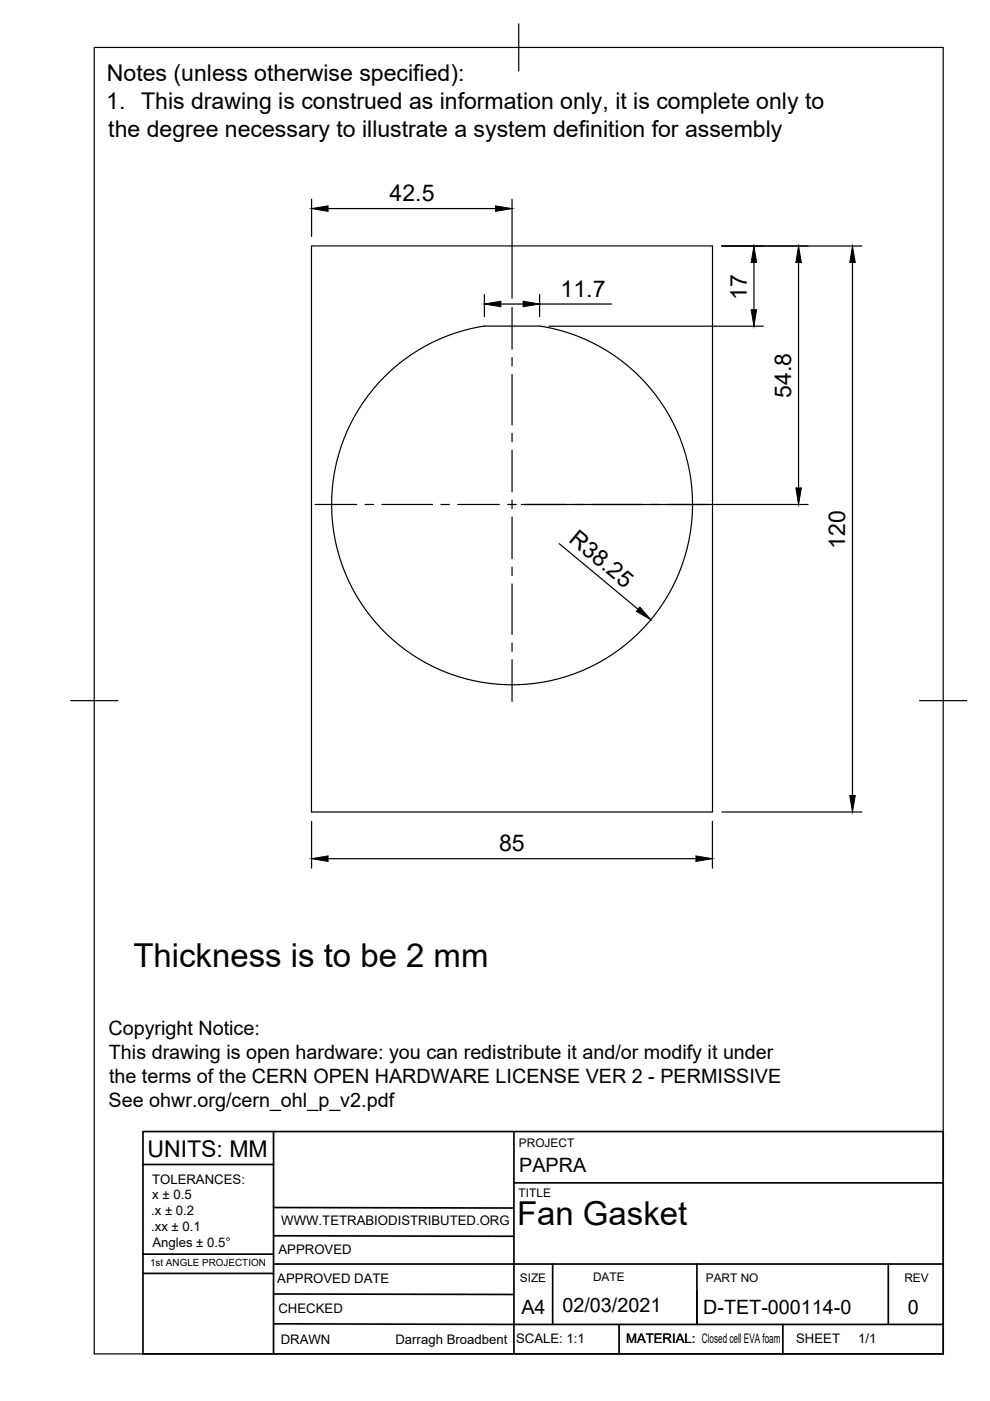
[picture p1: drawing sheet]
<svg xmlns="http://www.w3.org/2000/svg" width="210mm" height="297mm" viewBox="0 0 210 297" stroke-linecap="round" stroke-linejoin="round" font-family="sans-serif">
<!-- layer: Visible -->
<path d="M66 52.1h85.1v120.1h-85.1zM114.4 69.1a38.3 38.3 0 0 1 26.3 58.6 38.3 38.3 0 0 1-64.2 0 38.3 38.3 0 0 1 26.2-58.6h11.7" fill="none" stroke="#000" stroke-width=".25"/>
<!-- layer: Border -->
<path d="M20 10.1h180v276.9h-180zM110 5.1v10M15 148.6h10M195 148.6h10" fill="none" stroke="#000" stroke-width=".25"/>
<!-- layer: TitleBlock -->
<g fill="none" stroke="#000" stroke-width=".36">
<path d="M58 239.9v47.1M200 239.9h-169.7v47.1h169.7v-46.9M30.3 246.9h27.7M58 256l50.8 .1M109 250.8h90.9M109 240.1v46.9M30.3 265.9h27.7M30.3 270h27.7M58 268h142M58 274.3l50.9 .2M58 262l50.9 .1M117.2 268v12.8"/>
<path d="M147.8 268v12.8M188.3 268v12.8M58 280.7l142 .1M131.3 280.8v6.2M166 280.8v6.2"/>
</g>
<!-- layer: Dimensions -->
<g fill="none" stroke="#000" stroke-width=".25">
<path d="M66.1 42.2v8M69.6 44.2h35.5M108.6 42.2v21M153.1 52.2h29.7M159.9 55.7v10M169.3 55.7v47.7M180.7 55.7v113M102.7 62.4v4.7M106.2 64.5h4.7M114.4 62.4v4.7M114.4 64.5h15.3M116.4 69.2h45.4"/>
<path d="M110.6 107h60.7M118.6 115.3l16.7 13.9M66.1 174.1v10M151 174.1v10M153.1 172.2h29.7M69.6 182.1h78"/>
</g>
<g fill="#000" stroke="#000" stroke-width=".21">
<path d="M66.1 44.2l3.5-.5v1.1zM105.1 43.7l3.5 .5-3.5 .6zM159.9 52.2l.5 3.5h-1.1zM169.3 52.2l.6 3.5h-1.2zM180.7 52.2l.6 3.5h-1.1zM102.7 64.5l3.5-.6v1.1zM110.9 63.9l3.5 .6-3.5 .5zM159.3 65.7h1.1l-.5 3.5zM168.7 103.4h1.2l-.6 3.6zM135.7 128.7l2.3 2.7-3.1-1.8zM180.2 168.7h1.1l-.6 3.5zM66.1 182.1l3.5-.6v1.1z"/>
<path d="M147.6 181.5l3.4 .6-3.4 .5z"/>
</g>
<!-- layer: Center Lines -->
<g fill="none" stroke="#000" stroke-width=".25">
<path d="M108.6 65.2v8.8M108.6 75.8v1.8M108.6 79.4v10.7M108.6 91.9v1.8M108.6 95.4v8.9M66.8 107h8.8M77.4 107h1.8M81 107h10.7M93.5 107h1.8M97 107h8.9M107.7 107h1.8M108.6 106.1v1.8"/>
<path d="M108.6 109.6v8.9M111.2 107h8.9M121.8 107h1.8M125.4 107h10.7M137.9 107h1.8M141.5 107h8.8M108.6 120.2v1.8M108.6 123.8v10.7M108.6 136.3v1.8M108.6 139.9v8.8"/>
</g>
<g font-size="7">
<text x="28.3" y="205">Thickness is to be 2 mm</text>
<text x="109.6" y="259.8">Fan Gasket</text>
</g>
<g font-size="4.9">
<text x="22.7" y="17.2">Notes (unless otherwise specified):</text>
<text x="22.5" y="23">1. This drawing is construed as information only, it is complete only to</text>
<text x="23" y="28.9">the degree necessary to illustrate a system definition for assembly</text>
<text x="82.6" y="42.7">42.5</text>
<text x="118.9" y="63">11.7</text>
<text x="158.3" y="63.5" transform="rotate(-90 158.3 63.5)">17</text>
<text x="167.8" y="84.3" transform="rotate(-90 167.8 84.3)">54.8</text>
<text x="120.4" y="114.8" transform="rotate(40 120.4 114.8)">R38.25</text>
<text x="179.2" y="116.4" transform="rotate(-90 179.2 116.4)">120</text>
<text x="105.8" y="180.5">85</text>
<text x="31.3" y="245.3">UNITS: MM</text>
</g>
<g font-size="4.2">
<text x="23" y="219.5">Copyright Notice:</text>
<text x="23.1" y="224.5">This drawing is open hardware: you can redistribute it and/or modify it under</text>
<text x="23.1" y="229.6">the terms of the CERN OPEN HARDWARE LICENSE VER 2 - PERMISSIVE</text>
<text x="23" y="234.7">See ohwr.org/cern_ohl_p_v2.pdf</text>
<text x="110.1" y="248.4">PAPRA</text>
<text x="110.6" y="278.6">A4</text>
<text x="119.3" y="278.1">02/03/2021</text>
<text x="149.1" y="278.7">D-TET-000114-0</text>
<text x="192.5" y="278.6">0</text>
</g>
<g font-size="2.8">
<text x="32.2" y="250.9">TOLERANCES:</text>
<text x="32" y="257.6">.x ± 0.2</text>
<text x="32.3" y="254.3">x ± 0.5</text>
<text x="32" y="261">.xx ± 0.1</text>
<text x="59.6" y="259.7">WWW.TETRABIODISTRIBUTED.ORG</text>
<text x="32.3" y="264.3">Angles ± 0.5°</text>
<text x="59.1" y="265.9">APPROVED</text>
<text x="58.8" y="272">APPROVED DATE</text>
<text x="59" y="278.5">CHECKED</text>
<text x="59.5" y="285">DRAWN</text>
<text x="83.8" y="284.9">Darragh Broadbent</text>
<text x="109.4" y="284.8">SCALE: 1:1</text>
<text x="132.7" y="284.8">MATERIAL: Closed cell EVA foam</text>
<text x="168.8" y="284.8">SHEET</text>
<text x="182" y="284.8">1/1</text>
</g>
<g font-size="2.5">
<text x="110" y="243.3">PROJECT</text>
<text x="110" y="253.8">TITLE</text>
<text x="110.2" y="271.9">SIZE</text>
<text x="125.7" y="271.7">DATE</text>
<text x="149.6" y="271.8">PART NO</text>
<text x="191.7" y="271.8">REV</text>
</g>
<text font-size="2.1" x="31.8" y="268.5">1st ANGLE PROJECTION</text>
</svg>
